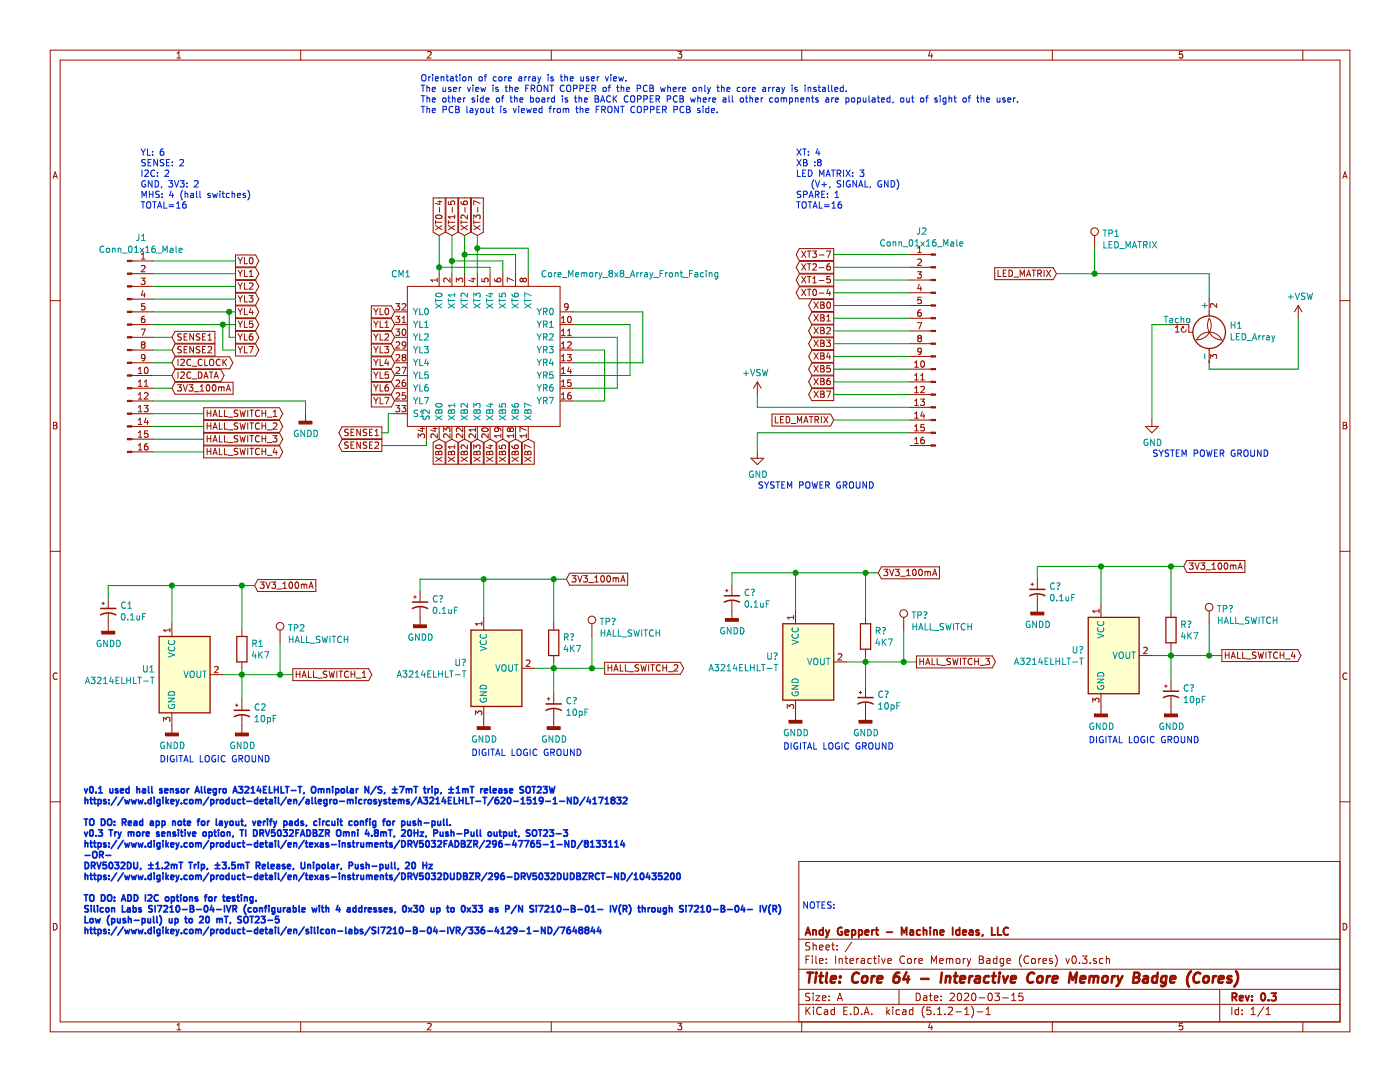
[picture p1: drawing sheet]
EESchema Schematic File Version 4
LIBS:Interactive Core Memory Badge (Cores) v0.3-cache
EELAYER 29 0
EELAYER END
$Descr A 11000 8500
encoding utf-8
Sheet 1 1
Title "Core 64 - Interactive Core Memory Badge (Cores)"
Date "2020-03-15"
Rev "0.3"
Comp "Andy Geppert - Machine Ideas, LLC"
Comment1 ""
Comment2 ""
Comment3 ""
Comment4 ""
$EndDescr
Text GLabel 3450 3450 3    50   Input ~ 0
XB0
Text GLabel 3550 3450 3    50   Input ~ 0
XB1
Text GLabel 3650 3450 3    50   Input ~ 0
XB2
Text GLabel 3750 3450 3    50   Input ~ 0
XB3
Text GLabel 3850 3450 3    50   Input ~ 0
XB4
Text GLabel 3950 3450 3    50   Input ~ 0
XB5
Text GLabel 4050 3450 3    50   Input ~ 0
XB6
Text GLabel 4150 3450 3    50   Input ~ 0
XB7
Text GLabel 3750 1850 1    50   Input ~ 0
XT3-7
Text GLabel 3650 1850 1    50   Input ~ 0
XT2-6
Text GLabel 3550 1850 1    50   Input ~ 0
XT1-5
Text GLabel 3450 1850 1    50   Input ~ 0
XT0-4
Text Notes 3300 900  0    50   ~ 0
Orientation of core array is the user view. \nThe user view is the FRONT COPPER of the PCB where only the core array is installed. \nThe other side of the board is the BACK COPPER PCB where all other compnents are populated, out of sight of the user. \nThe PCB layout is viewed from the FRONT COPPER PCB side.
Text GLabel 6550 2700 0    50   Output ~ 0
XB3
Text GLabel 6550 2600 0    50   Output ~ 0
XB2
Text GLabel 6550 2500 0    50   Output ~ 0
XB1
Text GLabel 6550 2400 0    50   Output ~ 0
XB0
Text GLabel 6550 2800 0    50   Output ~ 0
XB4
Text GLabel 6550 2900 0    50   Output ~ 0
XB5
Text GLabel 6550 3000 0    50   Output ~ 0
XB6
Text GLabel 6550 3100 0    50   Output ~ 0
XB7
Text GLabel 6550 2300 0    50   Output ~ 0
XT0-4
Text GLabel 6550 2200 0    50   Output ~ 0
XT1-5
Text GLabel 6550 2100 0    50   Output ~ 0
XT2-6
Text GLabel 6550 2000 0    50   Output ~ 0
XT3-7
Wire Wire Line
	3450 2100 3850 2100
Wire Wire Line
	3850 2100 3850 2150
Wire Wire Line
	3450 2100 3450 2150
Wire Wire Line
	3550 2150 3550 2050
Wire Wire Line
	3550 2050 3950 2050
Wire Wire Line
	3950 2050 3950 2150
Wire Wire Line
	3650 2150 3650 2000
Wire Wire Line
	3650 2000 4050 2000
Wire Wire Line
	4050 2000 4050 2150
Wire Wire Line
	3750 2150 3750 1950
Wire Wire Line
	3750 1950 4150 1950
Wire Wire Line
	4150 1950 4150 2150
Wire Wire Line
	3450 2100 3450 1850
Connection ~ 3450 2100
Wire Wire Line
	3550 2050 3550 1850
Connection ~ 3550 2050
Wire Wire Line
	3650 2000 3650 1850
Connection ~ 3650 2000
Wire Wire Line
	3750 1950 3750 1850
Connection ~ 3750 1950
Wire Wire Line
	6550 2000 7150 2000
Wire Wire Line
	6550 2100 7150 2100
Wire Wire Line
	6550 2200 7150 2200
Wire Wire Line
	6550 2300 7150 2300
Text GLabel 3100 3150 0    50   Input ~ 0
YL7
Text GLabel 3100 3050 0    50   Input ~ 0
YL6
Text GLabel 3100 2950 0    50   Input ~ 0
YL5
Text GLabel 3100 2850 0    50   Input ~ 0
YL4
Text GLabel 3100 2750 0    50   Input ~ 0
YL3
Text GLabel 3100 2650 0    50   Input ~ 0
YL2
Text GLabel 3100 2550 0    50   Input ~ 0
YL1
Text GLabel 3100 2450 0    50   Input ~ 0
YL0
Text Notes 6300 7150 0    50   ~ 0
NOTES:\n
Text GLabel 1850 2150 2    50   Output ~ 0
YL1
Text GLabel 1850 2050 2    50   Output ~ 0
YL0
Text GLabel 1850 2250 2    50   Output ~ 0
YL2
Text GLabel 1850 2350 2    50   Output ~ 0
YL3
Text GLabel 1850 2450 2    50   Output ~ 0
YL4
Text GLabel 1850 2550 2    50   Output ~ 0
YL5
Text GLabel 1850 2650 2    50   Output ~ 0
YL6
Text GLabel 1850 2750 2    50   Output ~ 0
YL7
Wire Wire Line
	1800 2450 1800 2650
Wire Wire Line
	1800 2650 1850 2650
Wire Wire Line
	1850 2050 1200 2050
Wire Wire Line
	1200 2150 1850 2150
Wire Wire Line
	1200 2250 1850 2250
Wire Wire Line
	1850 2350 1200 2350
Wire Wire Line
	1850 2450 1800 2450
Wire Wire Line
	1800 2450 1200 2450
Connection ~ 1800 2450
Wire Wire Line
	5050 2850 4500 2850
Wire Wire Line
	5050 2450 5050 2850
Wire Wire Line
	4500 2450 5050 2450
Wire Wire Line
	4950 2550 4500 2550
Wire Wire Line
	4950 2950 4950 2550
Wire Wire Line
	4500 2950 4950 2950
Wire Wire Line
	4850 2650 4500 2650
Wire Wire Line
	4850 3050 4850 2650
Wire Wire Line
	4500 3050 4850 3050
Wire Wire Line
	4750 2750 4500 2750
Wire Wire Line
	4750 3150 4750 2750
Wire Wire Line
	4500 3150 4750 3150
Wire Wire Line
	1750 2750 1850 2750
Wire Wire Line
	1750 2550 1750 2750
Wire Wire Line
	1850 2550 1750 2550
Text Notes 1100 1650 0    50   ~ 0
YL: 6\nSENSE: 2\nI2C: 2\nGND, 3V3: 2\nMHS: 4 (hall switches)\nTOTAL=16
Wire Wire Line
	1750 2550 1200 2550
Connection ~ 1750 2550
Wire Wire Line
	6550 3100 7150 3100
Wire Wire Line
	6550 3000 7150 3000
$Comp
L Connector:Conn_01x16_Male J2
U 1 1
P 7350 2700
F 0 "J2" H 7458 3585 50  0000 C CNN
F 1 "Conn_01x16_Male" H 7458 3492 50  0000 C CNN
F 2 "Connector_PinHeader_2.54mm:PinHeader_1x16_P2.54mm_Vertical_SMD_Pin1Left" H 7350 2700 50  0001 C CNN
F 3 "~" H 7350 2700 50  0001 C CNN
	1    7350 2700
	-1   0    0    -1  
$EndComp
$Comp
L Connector:Conn_01x16_Male J1
U 1 1
P 1000 2750
F 0 "J1" H 1108 3635 50  0000 C CNN
F 1 "Conn_01x16_Male" H 1108 3542 50  0000 C CNN
F 2 "Connector_PinHeader_2.54mm:PinHeader_1x16_P2.54mm_Vertical_SMD_Pin1Left" H 1000 2750 50  0001 C CNN
F 3 "~" H 1000 2750 50  0001 C CNN
	1    1000 2750
	1    0    0    -1  
$EndComp
Text Notes 6250 1650 0    50   ~ 0
XT: 4\nXB :8\nLED MATRIX: 3\n   (V+, SIGNAL, GND)\nSPARE: 1\nTOTAL=16
$Comp
L power:GNDD #PWR0101
U 1 1
P 1350 5700
F 0 "#PWR0101" H 1350 5450 50  0001 C CNN
F 1 "GNDD" H 1354 5545 50  0000 C CNN
F 2 "" H 1350 5700 50  0001 C CNN
F 3 "" H 1350 5700 50  0001 C CNN
	1    1350 5700
	1    0    0    -1  
$EndComp
Text GLabel 2300 5300 2    50   Output ~ 0
HALL_SWITCH_1
$Comp
L Device:R R1
U 1 1
P 1900 5100
F 0 "R1" H 1970 5146 50  0000 L CNN
F 1 "4K7" H 1970 5055 50  0000 L CNN
F 2 "Resistor_SMD:R_0805_2012Metric" V 1830 5100 50  0001 C CNN
F 3 "~" H 1900 5100 50  0001 C CNN
	1    1900 5100
	1    0    0    -1  
$EndComp
Wire Wire Line
	1750 5300 1900 5300
Wire Wire Line
	1900 5250 1900 5300
Connection ~ 1900 5300
$Comp
L Device:CP1_Small C2
U 1 1
P 1900 5600
F 0 "C2" H 1991 5646 50  0000 L CNN
F 1 "10pF" H 1991 5555 50  0000 L CNN
F 2 "Capacitor_SMD:C_0805_2012Metric" H 1900 5600 50  0001 C CNN
F 3 "~" H 1900 5600 50  0001 C CNN
	1    1900 5600
	1    0    0    -1  
$EndComp
$Comp
L power:GNDD #PWR0104
U 1 1
P 1900 5700
F 0 "#PWR0104" H 1900 5450 50  0001 C CNN
F 1 "GNDD" H 1904 5545 50  0000 C CNN
F 2 "" H 1900 5700 50  0001 C CNN
F 3 "" H 1900 5700 50  0001 C CNN
	1    1900 5700
	1    0    0    -1  
$EndComp
Wire Wire Line
	1900 5500 1900 5300
$Comp
L Device:CP1_Small C1
U 1 1
P 850 4800
F 0 "C1" H 941 4846 50  0000 L CNN
F 1 "0.1uF" H 941 4755 50  0000 L CNN
F 2 "Capacitor_SMD:C_0805_2012Metric" H 850 4800 50  0001 C CNN
F 3 "~" H 850 4800 50  0001 C CNN
	1    850  4800
	1    0    0    -1  
$EndComp
$Comp
L power:GNDD #PWR0105
U 1 1
P 850 4900
F 0 "#PWR0105" H 850 4650 50  0001 C CNN
F 1 "GNDD" H 854 4745 50  0000 C CNN
F 2 "" H 850 4900 50  0001 C CNN
F 3 "" H 850 4900 50  0001 C CNN
	1    850  4900
	1    0    0    -1  
$EndComp
Wire Wire Line
	850  4700 850  4600
Wire Wire Line
	1350 4900 1350 4600
Wire Wire Line
	1350 4600 850  4600
Connection ~ 1350 4600
Wire Wire Line
	1350 4600 1900 4600
$Comp
L Sensor_Magnetic:A3214ELHLT-T U1
U 1 1
P 1450 5300
F 0 "U1" H 1220 5346 50  0000 R CNN
F 1 "A3214ELHLT-T" H 1220 5255 50  0000 R CNN
F 2 "Package_TO_SOT_SMD:SOT-23W_Handsoldering" H 1450 4950 50  0001 L CIN
F 3 "http://www.allegromicro.com/~/media/Files/Datasheets/A3213-4-Datasheet.ashx" H 1350 5300 50  0001 C CNN
	1    1450 5300
	1    0    0    -1  
$EndComp
$Comp
L power:+VSW #PWR0107
U 1 1
P 10200 2500
F 0 "#PWR0107" H 10200 2350 50  0001 C CNN
F 1 "+VSW" H 10215 2673 50  0000 C CNN
F 2 "" H 10200 2500 50  0001 C CNN
F 3 "" H 10200 2500 50  0001 C CNN
	1    10200 2500
	1    0    0    -1  
$EndComp
Text GLabel 8300 2150 0    50   Input ~ 0
LED_MATRIX
$Comp
L Connector:TestPoint TP1
U 1 1
P 8600 1950
F 0 "TP1" H 8658 2068 50  0000 L CNN
F 1 "LED_MATRIX" H 8658 1977 50  0000 L CNN
F 2 "TestPoint:TestPoint_Keystone_5000-5004_Miniature" H 8800 1950 50  0001 C CNN
F 3 "~" H 8800 1950 50  0001 C CNN
	1    8600 1950
	1    0    0    -1  
$EndComp
Wire Wire Line
	10200 2900 10200 2500
Wire Wire Line
	8300 2150 8600 2150
Wire Wire Line
	8600 1950 8600 2150
Connection ~ 8600 2150
Wire Wire Line
	8600 2150 9500 2150
Wire Wire Line
	9050 2550 9050 3300
Wire Wire Line
	9500 2150 9500 2350
Wire Wire Line
	9500 2900 10200 2900
Wire Wire Line
	9500 2850 9500 2900
Wire Wire Line
	9200 2550 9050 2550
$Comp
L Motor:Fan_3pin H1
U 1 1
P 9500 2550
F 0 "H1" H 9658 2546 50  0000 L CNN
F 1 "LED_Array" H 9658 2455 50  0000 L CNN
F 2 "Core_Memory_8x8_Array:LED_Matrix_Header_3pin" H 9500 2460 50  0001 C CNN
F 3 "" H 9500 2460 50  0001 C CNN
	1    9500 2550
	1    0    0    -1  
$EndComp
$Comp
L CORE_64_LIBRARY:Core_Memory_8x8_Array_Front_Facing CM1
U 1 1
P 3800 2800
F 0 "CM1" H 3150 3450 50  0000 C CNN
F 1 "Core_Memory_8x8_Array_Front_Facing" H 4950 3450 50  0000 C CNN
F 2 "Core_Memory_8x8_Array:core_64_x6.7_y6.5mm_v0.3_front_facing" H 3850 2850 50  0001 C CNN
F 3 "" H 3850 2850 50  0001 C CNN
	1    3800 2800
	1    0    0    -1  
$EndComp
Text GLabel 3000 3400 0    50   Output ~ 0
SENSE1
Text GLabel 3000 3500 0    50   Output ~ 0
SENSE2
Wire Wire Line
	3000 3500 3350 3500
Wire Wire Line
	3350 3500 3350 3450
Wire Wire Line
	7150 2400 6550 2400
Wire Wire Line
	7150 2500 6550 2500
Wire Wire Line
	7150 2600 6550 2600
Wire Wire Line
	6550 2700 7150 2700
Wire Wire Line
	7150 2800 6550 2800
Wire Wire Line
	6550 2900 7150 2900
Text GLabel 1350 2650 2    50   Input ~ 0
SENSE1
Text GLabel 1350 2750 2    50   Input ~ 0
SENSE2
Wire Wire Line
	3100 3250 3050 3250
Wire Wire Line
	3050 3250 3050 3400
Wire Wire Line
	3050 3400 3000 3400
Wire Wire Line
	1350 2750 1200 2750
Wire Wire Line
	5950 3400 5950 3550
$Comp
L power:+VSW #PWR0109
U 1 1
P 5950 3100
F 0 "#PWR0109" H 5950 2950 50  0001 C CNN
F 1 "+VSW" H 5965 3273 50  0000 C CNN
F 2 "" H 5950 3100 50  0001 C CNN
F 3 "" H 5950 3100 50  0001 C CNN
	1    5950 3100
	-1   0    0    -1  
$EndComp
Wire Wire Line
	5950 3200 5950 3100
Text GLabel 6550 3300 0    50   Input ~ 0
LED_MATRIX
Wire Wire Line
	6550 3300 7150 3300
Wire Wire Line
	5950 3200 7150 3200
Wire Wire Line
	7150 3400 5950 3400
$Comp
L power:GNDD #PWR0126
U 1 1
P 2400 3250
F 0 "#PWR0126" H 2400 3000 50  0001 C CNN
F 1 "GNDD" H 2404 3095 50  0000 C CNN
F 2 "" H 2400 3250 50  0001 C CNN
F 3 "" H 2400 3250 50  0001 C CNN
	1    2400 3250
	1    0    0    -1  
$EndComp
Text GLabel 1600 3250 2    50   Output ~ 0
HALL_SWITCH_1
Text GLabel 1600 3350 2    50   Output ~ 0
HALL_SWITCH_2
Text GLabel 1600 3450 2    50   Output ~ 0
HALL_SWITCH_3
Text GLabel 1600 3550 2    50   Output ~ 0
HALL_SWITCH_4
Wire Wire Line
	2400 3150 2400 3250
Wire Wire Line
	1200 3050 1350 3050
Wire Wire Line
	1200 3150 2400 3150
Wire Wire Line
	1200 3250 1600 3250
Wire Wire Line
	1600 3350 1200 3350
Wire Wire Line
	1200 3450 1600 3450
Wire Wire Line
	1600 3550 1200 3550
Connection ~ 2200 5300
Wire Wire Line
	1900 5300 2200 5300
Wire Wire Line
	2200 5300 2300 5300
Wire Wire Line
	2200 5050 2200 5300
$Comp
L Connector:TestPoint TP2
U 1 1
P 2200 5050
F 0 "TP2" H 2258 5168 50  0000 L CNN
F 1 "HALL_SWITCH" H 2258 5077 50  0000 L CNN
F 2 "TestPoint:TestPoint_Keystone_5000-5004_Miniature" H 2400 5050 50  0001 C CNN
F 3 "~" H 2400 5050 50  0001 C CNN
	1    2200 5050
	1    0    0    -1  
$EndComp
Text Notes 650  7350 0    50   ~ 10
v0.1 used hall sensor Allegro A3214ELHLT-T, Omnipolar N/S, ±7mT trip, ±1mT release SOT23W\nhttps://www.digikey.com/product-detail/en/allegro-microsystems/A3214ELHLT-T/620-1519-1-ND/4171832\n\nTO DO: Read app note for layout, verify pads, circuit config for push-pull.\nv0.3 Try more sensitive option, TI DRV5032FADBZR Omni 4.8mT, 20Hz, Push-Pull output, SOT23-3\nhttps://www.digikey.com/product-detail/en/texas-instruments/DRV5032FADBZR/296-47765-1-ND/8133114\n-OR-\nDRV5032DU, ±1.2mT Trip, ±3.5mT Release, Unipolar, Push-pull, 20 Hz\nhttps://www.digikey.com/product-detail/en/texas-instruments/DRV5032DUDBZR/296-DRV5032DUDBZRCT-ND/10435200\n\nTO DO: ADD I2C options for testing.\nSilicon Labs SI7210-B-04-IVR (configurable with 4 addresses, 0x30 up to 0x33 as P/N Si7210-B-01- IV(R) through Si7210-B-04- IV(R)\nLow (push-pull) up to 20 mT, SOT23-5\nhttps://www.digikey.com/product-detail/en/silicon-labs/SI7210-B-04-IVR/336-4129-1-ND/7648844
Wire Wire Line
	1200 2650 1350 2650
Text GLabel 1350 2850 2    50   BiDi ~ 0
I2C_CLOCK
Text GLabel 1350 2950 2    50   BiDi ~ 0
I2C_DATA
Wire Wire Line
	1200 2850 1350 2850
Wire Wire Line
	1200 2950 1350 2950
Text GLabel 1350 3050 2    50   Input ~ 0
3V3_100mA
Text GLabel 2000 4600 2    50   Input ~ 0
3V3_100mA
$Comp
L power:GND #PWR?
U 1 1
P 5950 3550
F 0 "#PWR?" H 5950 3300 50  0001 C CNN
F 1 "GND" H 5955 3375 50  0000 C CNN
F 2 "" H 5950 3550 50  0001 C CNN
F 3 "" H 5950 3550 50  0001 C CNN
	1    5950 3550
	1    0    0    -1  
$EndComp
$Comp
L power:GND #PWR?
U 1 1
P 9050 3300
F 0 "#PWR?" H 9050 3050 50  0001 C CNN
F 1 "GND" H 9055 3125 50  0000 C CNN
F 2 "" H 9050 3300 50  0001 C CNN
F 3 "" H 9050 3300 50  0001 C CNN
	1    9050 3300
	1    0    0    -1  
$EndComp
Text Notes 5950 3850 0    50   ~ 0
SYSTEM POWER GROUND
Text Notes 9050 3600 0    50   ~ 0
SYSTEM POWER GROUND
Text Notes 1250 6000 0    50   ~ 0
DIGITAL LOGIC GROUND
Wire Wire Line
	1900 4600 1900 4950
Wire Wire Line
	1900 4600 2000 4600
Connection ~ 1900 4600
$Comp
L power:GNDD #PWR?
U 1 1
P 3800 5650
F 0 "#PWR?" H 3800 5400 50  0001 C CNN
F 1 "GNDD" H 3804 5495 50  0000 C CNN
F 2 "" H 3800 5650 50  0001 C CNN
F 3 "" H 3800 5650 50  0001 C CNN
	1    3800 5650
	1    0    0    -1  
$EndComp
Text GLabel 4750 5250 2    50   Output ~ 0
HALL_SWITCH_2
$Comp
L Device:R R?
U 1 1
P 4350 5050
F 0 "R?" H 4420 5096 50  0000 L CNN
F 1 "4K7" H 4420 5005 50  0000 L CNN
F 2 "Resistor_SMD:R_0805_2012Metric" V 4280 5050 50  0001 C CNN
F 3 "~" H 4350 5050 50  0001 C CNN
	1    4350 5050
	1    0    0    -1  
$EndComp
Wire Wire Line
	4200 5250 4350 5250
Wire Wire Line
	4350 5200 4350 5250
Connection ~ 4350 5250
$Comp
L Device:CP1_Small C?
U 1 1
P 4350 5550
F 0 "C?" H 4441 5596 50  0000 L CNN
F 1 "10pF" H 4441 5505 50  0000 L CNN
F 2 "Capacitor_SMD:C_0805_2012Metric" H 4350 5550 50  0001 C CNN
F 3 "~" H 4350 5550 50  0001 C CNN
	1    4350 5550
	1    0    0    -1  
$EndComp
$Comp
L power:GNDD #PWR?
U 1 1
P 4350 5650
F 0 "#PWR?" H 4350 5400 50  0001 C CNN
F 1 "GNDD" H 4354 5495 50  0000 C CNN
F 2 "" H 4350 5650 50  0001 C CNN
F 3 "" H 4350 5650 50  0001 C CNN
	1    4350 5650
	1    0    0    -1  
$EndComp
Wire Wire Line
	4350 5450 4350 5250
$Comp
L Device:CP1_Small C?
U 1 1
P 3300 4750
F 0 "C?" H 3391 4796 50  0000 L CNN
F 1 "0.1uF" H 3391 4705 50  0000 L CNN
F 2 "Capacitor_SMD:C_0805_2012Metric" H 3300 4750 50  0001 C CNN
F 3 "~" H 3300 4750 50  0001 C CNN
	1    3300 4750
	1    0    0    -1  
$EndComp
$Comp
L power:GNDD #PWR?
U 1 1
P 3300 4850
F 0 "#PWR?" H 3300 4600 50  0001 C CNN
F 1 "GNDD" H 3304 4695 50  0000 C CNN
F 2 "" H 3300 4850 50  0001 C CNN
F 3 "" H 3300 4850 50  0001 C CNN
	1    3300 4850
	1    0    0    -1  
$EndComp
Wire Wire Line
	3300 4650 3300 4550
Wire Wire Line
	3800 4850 3800 4550
Wire Wire Line
	3800 4550 3300 4550
Connection ~ 3800 4550
Wire Wire Line
	3800 4550 4350 4550
$Comp
L Sensor_Magnetic:A3214ELHLT-T U?
U 1 1
P 3900 5250
F 0 "U?" H 3670 5296 50  0000 R CNN
F 1 "A3214ELHLT-T" H 3670 5205 50  0000 R CNN
F 2 "Package_TO_SOT_SMD:SOT-23W_Handsoldering" H 3900 4900 50  0001 L CIN
F 3 "http://www.allegromicro.com/~/media/Files/Datasheets/A3213-4-Datasheet.ashx" H 3800 5250 50  0001 C CNN
	1    3900 5250
	1    0    0    -1  
$EndComp
Connection ~ 4650 5250
Wire Wire Line
	4350 5250 4650 5250
Wire Wire Line
	4650 5250 4750 5250
Wire Wire Line
	4650 5000 4650 5250
$Comp
L Connector:TestPoint TP?
U 1 1
P 4650 5000
F 0 "TP?" H 4708 5118 50  0000 L CNN
F 1 "HALL_SWITCH" H 4708 5027 50  0000 L CNN
F 2 "TestPoint:TestPoint_Keystone_5000-5004_Miniature" H 4850 5000 50  0001 C CNN
F 3 "~" H 4850 5000 50  0001 C CNN
	1    4650 5000
	1    0    0    -1  
$EndComp
Text GLabel 4450 4550 2    50   Input ~ 0
3V3_100mA
Text Notes 3700 5950 0    50   ~ 0
DIGITAL LOGIC GROUND
Wire Wire Line
	4350 4550 4350 4900
Wire Wire Line
	4350 4550 4450 4550
Connection ~ 4350 4550
$Comp
L power:GNDD #PWR?
U 1 1
P 6250 5600
F 0 "#PWR?" H 6250 5350 50  0001 C CNN
F 1 "GNDD" H 6254 5445 50  0000 C CNN
F 2 "" H 6250 5600 50  0001 C CNN
F 3 "" H 6250 5600 50  0001 C CNN
	1    6250 5600
	1    0    0    -1  
$EndComp
Text GLabel 7200 5200 2    50   Output ~ 0
HALL_SWITCH_3
$Comp
L Device:R R?
U 1 1
P 6800 5000
F 0 "R?" H 6870 5046 50  0000 L CNN
F 1 "4K7" H 6870 4955 50  0000 L CNN
F 2 "Resistor_SMD:R_0805_2012Metric" V 6730 5000 50  0001 C CNN
F 3 "~" H 6800 5000 50  0001 C CNN
	1    6800 5000
	1    0    0    -1  
$EndComp
Wire Wire Line
	6650 5200 6800 5200
Wire Wire Line
	6800 5150 6800 5200
Connection ~ 6800 5200
$Comp
L Device:CP1_Small C?
U 1 1
P 6800 5500
F 0 "C?" H 6891 5546 50  0000 L CNN
F 1 "10pF" H 6891 5455 50  0000 L CNN
F 2 "Capacitor_SMD:C_0805_2012Metric" H 6800 5500 50  0001 C CNN
F 3 "~" H 6800 5500 50  0001 C CNN
	1    6800 5500
	1    0    0    -1  
$EndComp
$Comp
L power:GNDD #PWR?
U 1 1
P 6800 5600
F 0 "#PWR?" H 6800 5350 50  0001 C CNN
F 1 "GNDD" H 6804 5445 50  0000 C CNN
F 2 "" H 6800 5600 50  0001 C CNN
F 3 "" H 6800 5600 50  0001 C CNN
	1    6800 5600
	1    0    0    -1  
$EndComp
Wire Wire Line
	6800 5400 6800 5200
$Comp
L Device:CP1_Small C?
U 1 1
P 5750 4700
F 0 "C?" H 5841 4746 50  0000 L CNN
F 1 "0.1uF" H 5841 4655 50  0000 L CNN
F 2 "Capacitor_SMD:C_0805_2012Metric" H 5750 4700 50  0001 C CNN
F 3 "~" H 5750 4700 50  0001 C CNN
	1    5750 4700
	1    0    0    -1  
$EndComp
$Comp
L power:GNDD #PWR?
U 1 1
P 5750 4800
F 0 "#PWR?" H 5750 4550 50  0001 C CNN
F 1 "GNDD" H 5754 4645 50  0000 C CNN
F 2 "" H 5750 4800 50  0001 C CNN
F 3 "" H 5750 4800 50  0001 C CNN
	1    5750 4800
	1    0    0    -1  
$EndComp
Wire Wire Line
	5750 4600 5750 4500
Wire Wire Line
	6250 4800 6250 4500
Wire Wire Line
	6250 4500 5750 4500
Connection ~ 6250 4500
Wire Wire Line
	6250 4500 6800 4500
$Comp
L Sensor_Magnetic:A3214ELHLT-T U?
U 1 1
P 6350 5200
F 0 "U?" H 6120 5246 50  0000 R CNN
F 1 "A3214ELHLT-T" H 6120 5155 50  0000 R CNN
F 2 "Package_TO_SOT_SMD:SOT-23W_Handsoldering" H 6350 4850 50  0001 L CIN
F 3 "http://www.allegromicro.com/~/media/Files/Datasheets/A3213-4-Datasheet.ashx" H 6250 5200 50  0001 C CNN
	1    6350 5200
	1    0    0    -1  
$EndComp
Connection ~ 7100 5200
Wire Wire Line
	6800 5200 7100 5200
Wire Wire Line
	7100 5200 7200 5200
Wire Wire Line
	7100 4950 7100 5200
$Comp
L Connector:TestPoint TP?
U 1 1
P 7100 4950
F 0 "TP?" H 7158 5068 50  0000 L CNN
F 1 "HALL_SWITCH" H 7158 4977 50  0000 L CNN
F 2 "TestPoint:TestPoint_Keystone_5000-5004_Miniature" H 7300 4950 50  0001 C CNN
F 3 "~" H 7300 4950 50  0001 C CNN
	1    7100 4950
	1    0    0    -1  
$EndComp
Text GLabel 6900 4500 2    50   Input ~ 0
3V3_100mA
Text Notes 6150 5900 0    50   ~ 0
DIGITAL LOGIC GROUND
Wire Wire Line
	6800 4500 6800 4850
Wire Wire Line
	6800 4500 6900 4500
Connection ~ 6800 4500
$Comp
L power:GNDD #PWR?
U 1 1
P 8650 5550
F 0 "#PWR?" H 8650 5300 50  0001 C CNN
F 1 "GNDD" H 8654 5395 50  0000 C CNN
F 2 "" H 8650 5550 50  0001 C CNN
F 3 "" H 8650 5550 50  0001 C CNN
	1    8650 5550
	1    0    0    -1  
$EndComp
Text GLabel 9600 5150 2    50   Output ~ 0
HALL_SWITCH_4
$Comp
L Device:R R?
U 1 1
P 9200 4950
F 0 "R?" H 9270 4996 50  0000 L CNN
F 1 "4K7" H 9270 4905 50  0000 L CNN
F 2 "Resistor_SMD:R_0805_2012Metric" V 9130 4950 50  0001 C CNN
F 3 "~" H 9200 4950 50  0001 C CNN
	1    9200 4950
	1    0    0    -1  
$EndComp
Wire Wire Line
	9050 5150 9200 5150
Wire Wire Line
	9200 5100 9200 5150
Connection ~ 9200 5150
$Comp
L Device:CP1_Small C?
U 1 1
P 9200 5450
F 0 "C?" H 9291 5496 50  0000 L CNN
F 1 "10pF" H 9291 5405 50  0000 L CNN
F 2 "Capacitor_SMD:C_0805_2012Metric" H 9200 5450 50  0001 C CNN
F 3 "~" H 9200 5450 50  0001 C CNN
	1    9200 5450
	1    0    0    -1  
$EndComp
$Comp
L power:GNDD #PWR?
U 1 1
P 9200 5550
F 0 "#PWR?" H 9200 5300 50  0001 C CNN
F 1 "GNDD" H 9204 5395 50  0000 C CNN
F 2 "" H 9200 5550 50  0001 C CNN
F 3 "" H 9200 5550 50  0001 C CNN
	1    9200 5550
	1    0    0    -1  
$EndComp
Wire Wire Line
	9200 5350 9200 5150
$Comp
L Device:CP1_Small C?
U 1 1
P 8150 4650
F 0 "C?" H 8241 4696 50  0000 L CNN
F 1 "0.1uF" H 8241 4605 50  0000 L CNN
F 2 "Capacitor_SMD:C_0805_2012Metric" H 8150 4650 50  0001 C CNN
F 3 "~" H 8150 4650 50  0001 C CNN
	1    8150 4650
	1    0    0    -1  
$EndComp
$Comp
L power:GNDD #PWR?
U 1 1
P 8150 4750
F 0 "#PWR?" H 8150 4500 50  0001 C CNN
F 1 "GNDD" H 8154 4595 50  0000 C CNN
F 2 "" H 8150 4750 50  0001 C CNN
F 3 "" H 8150 4750 50  0001 C CNN
	1    8150 4750
	1    0    0    -1  
$EndComp
Wire Wire Line
	8150 4550 8150 4450
Wire Wire Line
	8650 4750 8650 4450
Wire Wire Line
	8650 4450 8150 4450
Connection ~ 8650 4450
Wire Wire Line
	8650 4450 9200 4450
$Comp
L Sensor_Magnetic:A3214ELHLT-T U?
U 1 1
P 8750 5150
F 0 "U?" H 8520 5196 50  0000 R CNN
F 1 "A3214ELHLT-T" H 8520 5105 50  0000 R CNN
F 2 "Package_TO_SOT_SMD:SOT-23W_Handsoldering" H 8750 4800 50  0001 L CIN
F 3 "http://www.allegromicro.com/~/media/Files/Datasheets/A3213-4-Datasheet.ashx" H 8650 5150 50  0001 C CNN
	1    8750 5150
	1    0    0    -1  
$EndComp
Connection ~ 9500 5150
Wire Wire Line
	9200 5150 9500 5150
Wire Wire Line
	9500 5150 9600 5150
Wire Wire Line
	9500 4900 9500 5150
$Comp
L Connector:TestPoint TP?
U 1 1
P 9500 4900
F 0 "TP?" H 9558 5018 50  0000 L CNN
F 1 "HALL_SWITCH" H 9558 4927 50  0000 L CNN
F 2 "TestPoint:TestPoint_Keystone_5000-5004_Miniature" H 9700 4900 50  0001 C CNN
F 3 "~" H 9700 4900 50  0001 C CNN
	1    9500 4900
	1    0    0    -1  
$EndComp
Text GLabel 9300 4450 2    50   Input ~ 0
3V3_100mA
Text Notes 8550 5850 0    50   ~ 0
DIGITAL LOGIC GROUND
Wire Wire Line
	9200 4450 9200 4800
Wire Wire Line
	9200 4450 9300 4450
Connection ~ 9200 4450
$EndSCHEMATC
